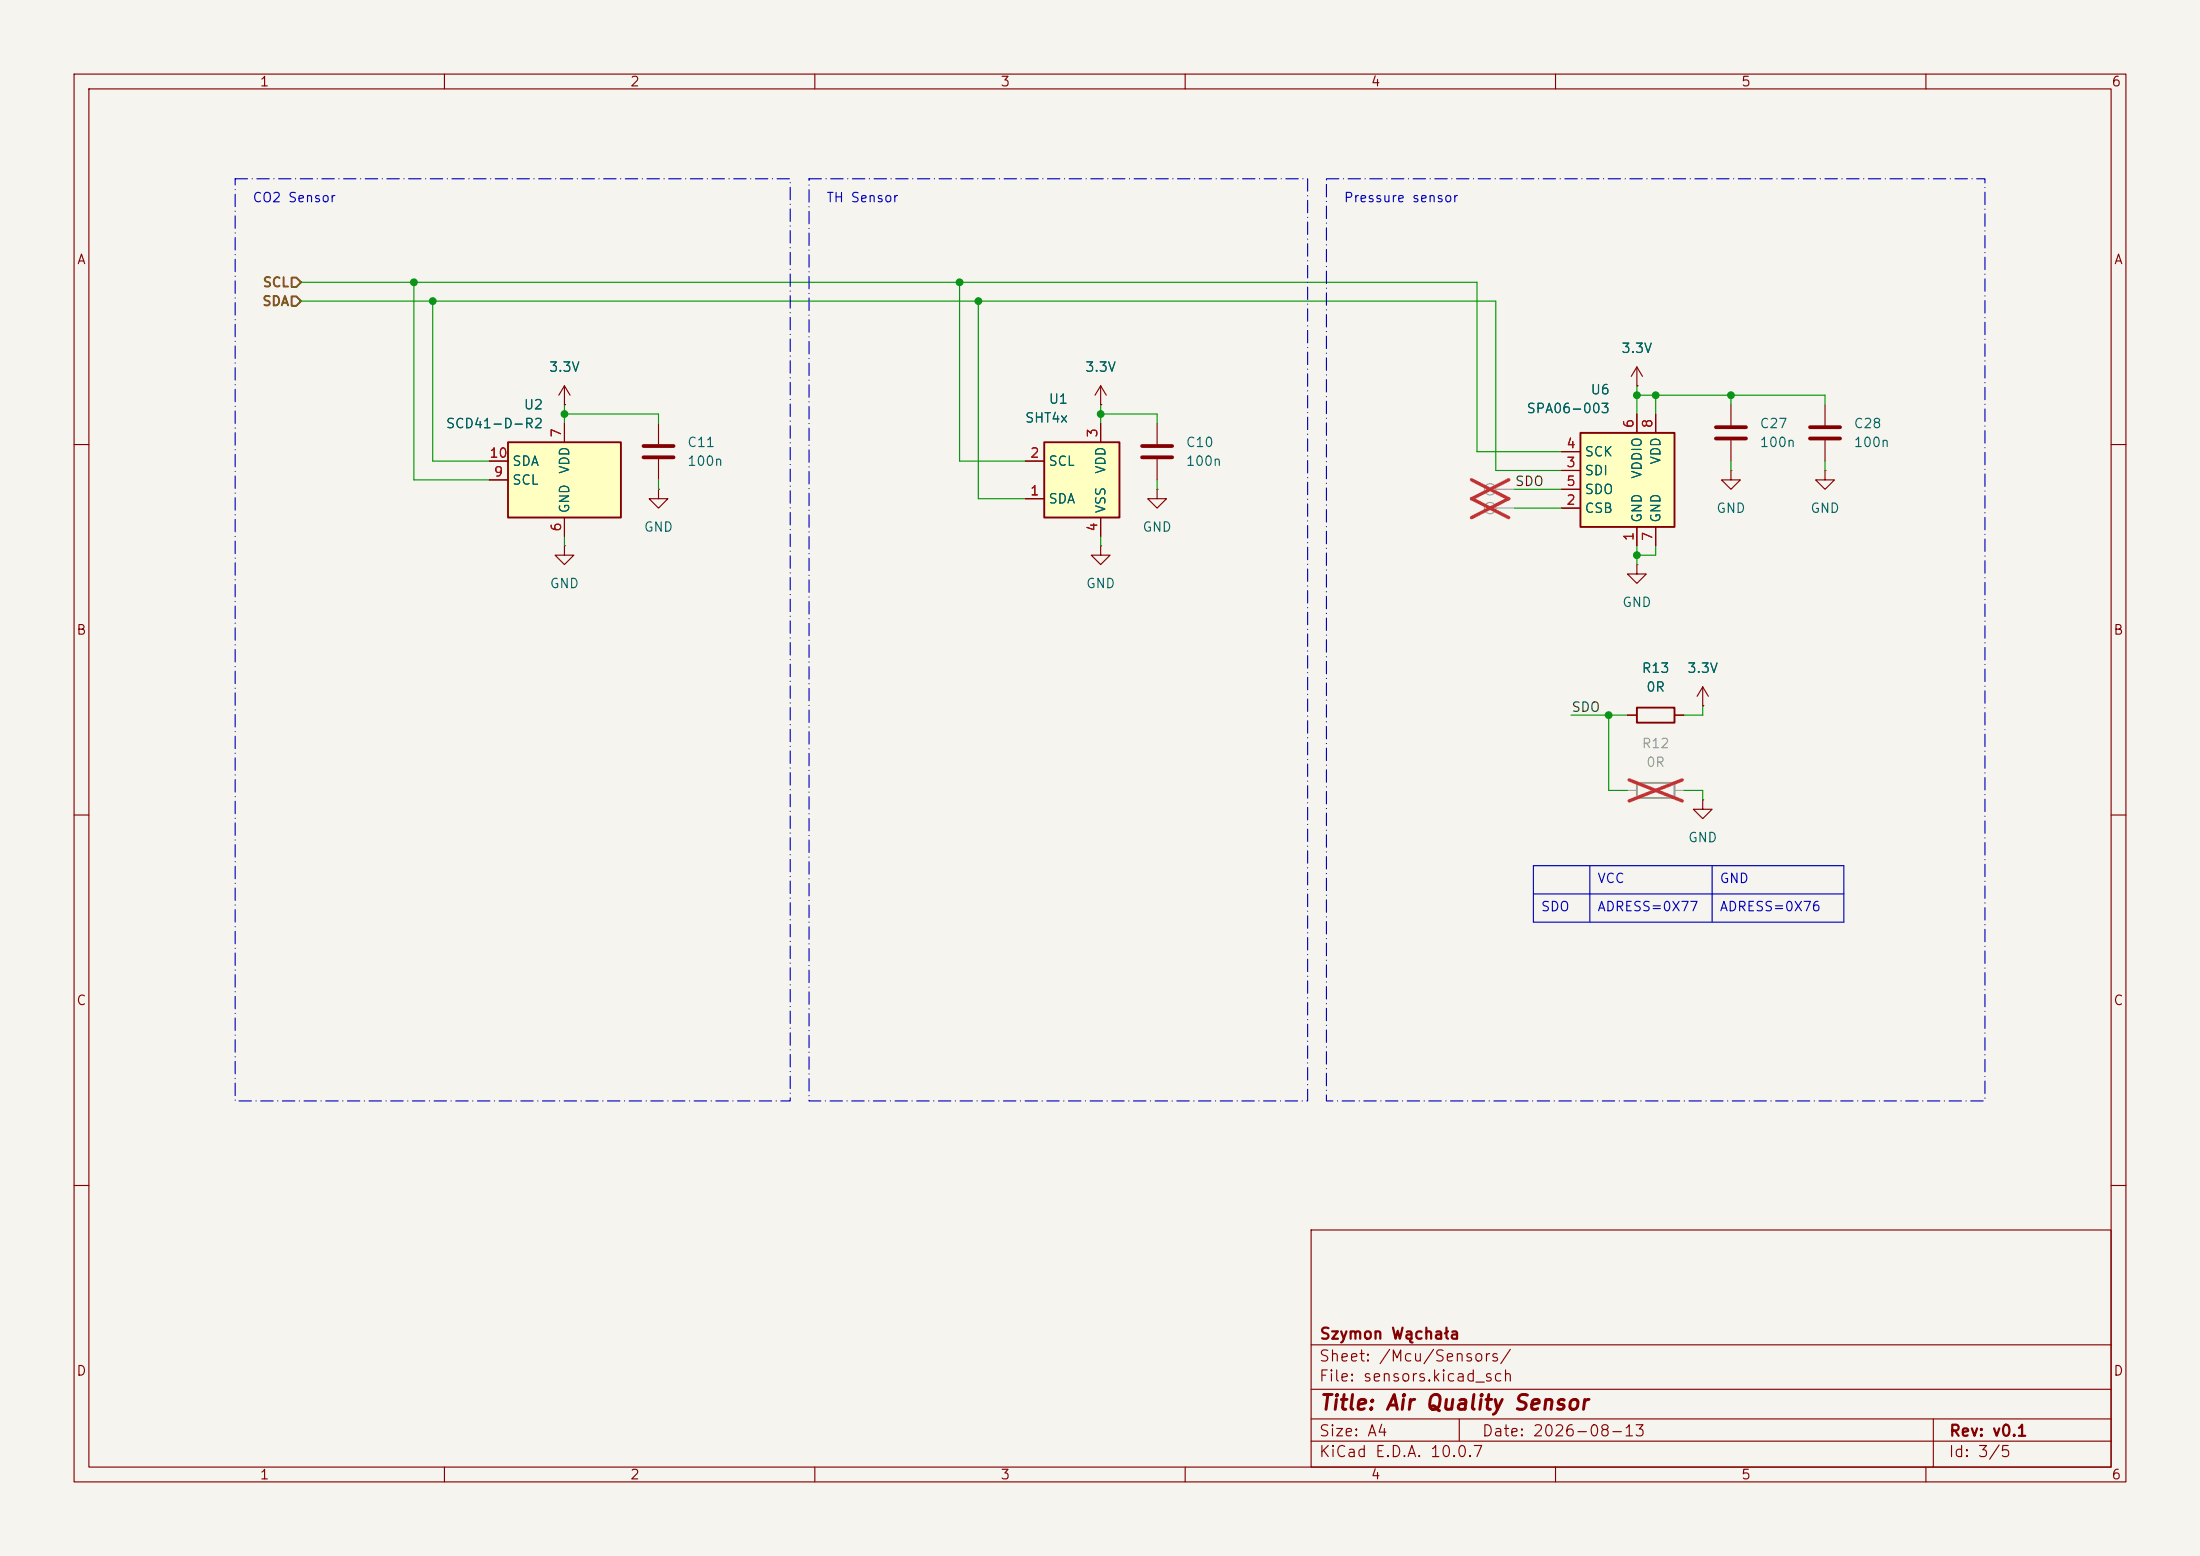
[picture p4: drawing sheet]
<svg xmlns="http://www.w3.org/2000/svg" width="297mm" height="210mm" viewBox="0 0 297 210" stroke-linecap="round" stroke-linejoin="round" font-family="sans-serif">
<path d="M0 0h297v210h-297z" fill="#f5f4ef" stroke="#f5f4ef" stroke-width=".14"/>
<g fill="none" stroke="#840000" stroke-width=".15">
<path d="M10 10h277v190h-277zM12 12h273v186h-273zM60 10v2M110 10v2M160 10v2M210 10v2M260 10v2M10 60h2M285 60h2M10 110h2M285 110h2M10 160h2"/>
<path d="M177 166h108v32h-108zM285 160h2M60 198v2M110 198v2M160 198v2M177 194.5h108M177 191.5h108M177 187.5h108M177 181.5h108M197 191.5v3M210 198v2M260 198v2"/>
<path d="M261 191.5v6.5"/>
</g>
<path d="M141 59.7h10.1v10.2h-10.1z" fill="#ffffc2"/>
<path d="M141 59.7h10.1v10.2h-10.1z" fill="none" stroke="#840000" stroke-width=".25"/>
<path d="M76.2 54.6h.1M76.2 52.1l-.8 1.2M76.2 52.1l.8 1.2M76.2 52.1v2.5M148.6 57.2v2.5M138.4 67.3h2.6M138.4 62.2h2.6M148.6 69.9v2.5" fill="none" stroke="#840000" stroke-width=".15"/>
<path d="M68.6 59.7h15.2v10.2h-15.2z" fill="#ffffc2"/>
<path d="M68.6 59.7h15.2v10.2h-15.2z" fill="none" stroke="#840000" stroke-width=".25"/>
<path d="M76.2 57.2v2.5M66 64.8h2.6M66 62.2h2.6M76.2 69.9v2.5" fill="none" stroke="#840000" stroke-width=".15"/>
<path d="M213.4 58.4h12.7v12.7h-12.7z" fill="#ffffc2"/>
<path d="M213.4 58.4h12.7v12.7h-12.7zM221 95.5h5.1v2h-5.1z" fill="none" stroke="#840000" stroke-width=".25"/>
<g fill="none" stroke="#840000" stroke-width=".15">
<path d="M76.2 54.6h.1M76.2 57.2v2.5M88.9 57.2v2.7M148.6 54.6h.1M148.6 52.1l-.8 1.2M148.6 52.1l.8 1.2M148.6 52.1v2.5M148.6 57.2v2.5M156.2 57.2v2.7M221 52.1h.1M221 49.5v2.6M221 55.9v2.5"/>
<path d="M221 49.5l-.8 1.3M221 49.5l.7 1.3M223.5 55.9v2.5M233.7 54.6v2.8M233.7 59.4v2.8M246.4 54.6v2.8M246.4 59.4v2.8M66 64.8h2.6M66 62.2h2.6M76.2 73.7v1.2h1.3l-1.3 1.3-1.3-1.3h1.3M76.2 73.7h.1M76.2 69.9v2.5"/>
<path d="M88.9 66v1.3h1.3l-1.3 1.3-1.3-1.3h1.3M88.9 66h.1M88.9 62v2.8M138.4 62.2h2.6M138.4 67.3h2.6M148.6 73.7v1.2h1.3l-1.3 1.3-1.3-1.3h1.3M148.6 73.7h.1M148.6 69.9v2.5M156.2 66v1.3h1.3l-1.3 1.3-1.3-1.3h1.3M156.2 66h.1M156.2 62v2.8M210.8 68.6h2.6"/>
<path d="M210.8 63.5h2.6M210.8 61h2.6M210.8 66h2.6M221 76.2v1.3h1.2l-1.2 1.2-1.3-1.2h1.3M221 76.2h.1M221 71.1v2.6M223.5 71.1v2.6M233.7 63.5v1.3h1.2l-1.2 1.2-1.3-1.2h1.3M233.7 63.5h.1M246.4 63.5v1.3h1.2l-1.2 1.2-1.3-1.2h1.3M246.4 63.5h.1M219.7 96.5h1.3"/>
<path d="M226.1 96.5h1.2M229.9 95.3h.1M229.9 92.7l-.8 1.3M229.9 92.7l.7 1.3M229.9 92.7v2.6M229.9 108v1.2h1.2l-1.2 1.3-1.3-1.3h1.3M229.9 108h.1"/>
</g>
<g fill="none" stroke="#9c9b98" stroke-width=".15">
<path d="M201.9 66h2.6M201.9 68.6h2.6M219.7 106.7h1.3M226.1 106.7h1.2"/>
<circle cx="201.2" cy="68.6" r=".76"/>
<circle cx="201.2" cy="66" r=".76"/>
</g>
<path d="M198.7 64.8l5 2.5M198.7 67.3l5 2.6M203.7 64.8l-5 2.5M203.7 67.3l-5 2.6M219.9 105.3l7.2 2.8M227.1 105.3l-7.2 2.8" fill="none" stroke="#e12e31" stroke-width=".46"/>
<path d="M231.6 57.7h4.1M231.6 59.2h4.1M244.3 57.7h4.1M244.3 59.2h4.1M86.9 61.7h4M86.9 60.2h4M154.2 61.7h4M154.2 60.2h4" fill="none" stroke="#840000" stroke-width=".51"/>
<path d="M221 105.7h5.1v2h-5.1z" fill="none" stroke="#9c9b98" stroke-width=".25"/>
<path d="M39.4 37.5h.6l.6 .6-.6 .6h-.6zM39.4 40h.6l.6 .6-.6 .7h-.6z" fill="none" stroke="#725600" stroke-width=".25"/>
<path d="M207 116.8h41.9v7.7h-41.9zM214.6 116.8v7.7M231.1 116.8v7.7M207 120.7h41.9" fill="none" stroke="#0000c2" stroke-width=".15"/>
<g fill="none" stroke="#009600" stroke-width=".15">
<path d="M40.6 38.1h158.8v22.9h11.4M55.9 38.1v26.7h10.1M129.5 38.1v24.1h8.9M40.6 40.6h161.3v22.9h8.9M58.4 40.6v21.6h7.6M76.2 55.9h12.7v1.3M76.2 54.6v2.6M132.1 40.6v26.7h6.3M148.6 54.6v2.6M148.6 55.9h7.6v1.3M221 53.3h25.4v1.3M221 52.1v3.8"/>
<path d="M223.5 53.3v2.6M233.7 53.3v1.3M76.2 72.4v1.3M88.9 64.8v1.2M148.6 72.4v1.3M156.2 64.8v1.2M204.5 66h6.3M204.5 68.6h6.3M221 73.7v2.5M223.5 73.7v1.2h-2.5M233.7 62.2v1.3M246.4 62.2v1.3"/>
<path d="M212.1 96.5h7.6M217.2 96.5v10.2h2.5M229.9 95.3v1.2h-2.6M227.3 106.7h2.6v1.3"/>
</g>
<path d="M31.7 24.1h75v124.5h-75zM109.2 24.1h67.3v124.5h-67.3zM179.1 24.1h88.9v124.5h-88.9z" fill="none" stroke="#0000c2" stroke-width=".15" stroke-dasharray="1.7 .6 0 .6"/>
<g fill="#009600" stroke="#009600" stroke-width=".14">
<circle cx="55.9" cy="38.1" r=".46"/>
<circle cx="58.4" cy="40.6" r=".46"/>
<circle cx="76.2" cy="55.9" r=".46"/>
<circle cx="132.1" cy="40.6" r=".46"/>
<circle cx="129.5" cy="38.1" r=".46"/>
<circle cx="221" cy="74.9" r=".46"/>
<circle cx="148.6" cy="55.9" r=".46"/>
<circle cx="217.2" cy="96.5" r=".46"/>
<circle cx="223.5" cy="53.3" r=".46"/>
<circle cx="221" cy="53.3" r=".46"/>
<circle cx="233.7" cy="53.3" r=".46"/>
</g>
<text font-size="2" fill="#840000" x="178" y="190.8">Title: Air Quality Sensor</text>
<g font-size="1.5" fill="#840000">
<text x="178" y="184.1">Sheet: /Mcu/Sensors/</text>
<text x="178" y="181.1">Szymon Wąchała</text>
<text x="178" y="186.8">File: sensors.kicad_sch</text>
<text x="178" y="197">KiCad E.D.A. 10.0.7</text>
<text x="178" y="194.2">Size: A4</text>
<text x="200" y="194.2">Date: 2026-08-13</text>
<text x="263" y="197">Id: 3/5</text>
<text x="263" y="194.2">Rev: v0.1</text>
</g>
<g font-size="1.3" fill="#840000">
<text x="35" y="12">1</text>
<text x="85" y="12">2</text>
<text x="135" y="12">3</text>
<text x="185" y="12">4</text>
<text x="235" y="12">5</text>
<text x="285" y="12">6</text>
<text x="10.3" y="36">A</text>
<text x="285.3" y="36">A</text>
<text x="10.2" y="86">B</text>
<text x="285.2" y="86">B</text>
<text x="10.2" y="136">C</text>
<text x="285.2" y="136">C</text>
<text x="10.2" y="186">D</text>
<text x="285.2" y="186">D</text>
<text x="35" y="200">1</text>
<text x="85" y="200">2</text>
<text x="135" y="200">3</text>
<text x="185" y="200">4</text>
<text x="235" y="200">5</text>
<text x="285" y="200">6</text>
</g>
<g font-size="1.3" fill="#0000c2">
<text x="34" y="27.6">CO2 Sensor</text>
<text x="111.5" y="27.6">TH Sensor</text>
<text x="181.3" y="27.6">Pressure sensor</text>
<text x="215.6" y="119.5">VCC</text>
<text x="232.1" y="119.5">GND</text>
<text x="207.9" y="123.3">SDO</text>
<text x="215.6" y="123.3">ADRESS=0X77</text>
<text x="232.1" y="123.3">ADRESS=0X76</text>
</g>
<g font-size="1.3" fill="#725600">
<text x="35.3" y="41.6">SDA</text>
<text x="35.4" y="39.1">SCL</text>
</g>
<g font-size="1.3" fill="#006464">
<text x="218.8" y="48">3.3V</text>
<text x="74" y="50.5">3.3V</text>
<text x="146.4" y="50.5">3.3V</text>
<text x="214.6" y="53.5">U6</text>
<text x="60.1" y="58.1">SCD41-D-R2</text>
<text x="70.6" y="55.6">U2</text>
<text x="138.3" y="57.4">SHT4x</text>
<text x="141.5" y="54.8">U1</text>
<text x="206" y="56.1">SPA06-003</text>
<text x="237.5" y="58.1">C27</text>
<text x="250.2" y="58.1">C28</text>
<text x="69.1" y="65.7">SCL</text>
<text x="69.1" y="63.2">SDA</text>
<text x="77.2" y="64.1" transform="rotate(-90 77.2 64.1)">VDD</text>
<text x="92.7" y="60.7">C11</text>
<text x="92.7" y="63.2">100n</text>
<text x="141.5" y="63.2">SCL</text>
<text x="149.6" y="64.1" transform="rotate(-90 149.6 64.1)">VDD</text>
<text x="160" y="60.7">C10</text>
<text x="160" y="63.2">100n</text>
<text x="213.8" y="64.5">SDI</text>
<text x="213.8" y="61.9">SCK</text>
<text x="221.9" y="64.7" transform="rotate(-90 221.9 64.7)">VDDIO</text>
<text x="224.5" y="62.8" transform="rotate(-90 224.5 62.8)">VDD</text>
<text x="237.5" y="60.7">100n</text>
<text x="250.2" y="60.7">100n</text>
<text x="77.2" y="69.4" transform="rotate(-90 77.2 69.4)">GND</text>
<text x="141.5" y="68.3">SDA</text>
<text x="149.6" y="69.4" transform="rotate(-90 149.6 69.4)">VSS</text>
<text x="213.8" y="69.5">CSB</text>
<text x="213.8" y="67">SDO</text>
<text x="221.9" y="70.6" transform="rotate(-90 221.9 70.6)">GND</text>
<text x="224.5" y="70.6" transform="rotate(-90 224.5 70.6)">GND</text>
<text x="231.6" y="69.5">GND</text>
<text x="244.3" y="69.5">GND</text>
<text x="86.8" y="72.1">GND</text>
<text x="154.1" y="72.1">GND</text>
<text x="74.1" y="79.7">GND</text>
<text x="146.5" y="79.7">GND</text>
<text x="218.9" y="82.2">GND</text>
<text x="221.5" y="91.1">R13</text>
<text x="222.2" y="93.7">0R</text>
<text x="227.7" y="91.1">3.3V</text>
<text x="227.8" y="114">GND</text>
</g>
<g font-size="1.3" fill="#a90000">
<text x="76.1" y="59.2" transform="rotate(-90 76.1 59.2)">7</text>
<text x="148.5" y="59.2" transform="rotate(-90 148.5 59.2)">3</text>
<text x="220.8" y="57.9" transform="rotate(-90 220.8 57.9)">6</text>
<text x="223.4" y="57.9" transform="rotate(-90 223.4 57.9)">8</text>
<text x="66" y="62.1">10</text>
<text x="66.6" y="64.6">9</text>
<text x="139" y="62.1">2</text>
<text x="211.4" y="63.4">3</text>
<text x="211.4" y="60.8">4</text>
<text x="211.4" y="65.9">5</text>
<text x="76.1" y="71.9" transform="rotate(-90 76.1 71.9)">6</text>
<text x="139" y="67.2">1</text>
<text x="148.5" y="71.9" transform="rotate(-90 148.5 71.9)">4</text>
<text x="211.4" y="68.4">2</text>
<text x="220.8" y="73.1" transform="rotate(-90 220.8 73.1)">1</text>
<text x="223.4" y="73.1" transform="rotate(-90 223.4 73.1)">7</text>
</g>
<g font-size="1.3" fill="#0f0f0f">
<text x="204.4" y="65.9">SDO</text>
<text x="212.1" y="96.4">SDO</text>
</g>
<g font-size="1.3" fill="#939391">
<text x="221.5" y="101.3">R12</text>
<text x="222.2" y="103.8">0R</text>
</g>
</svg>
